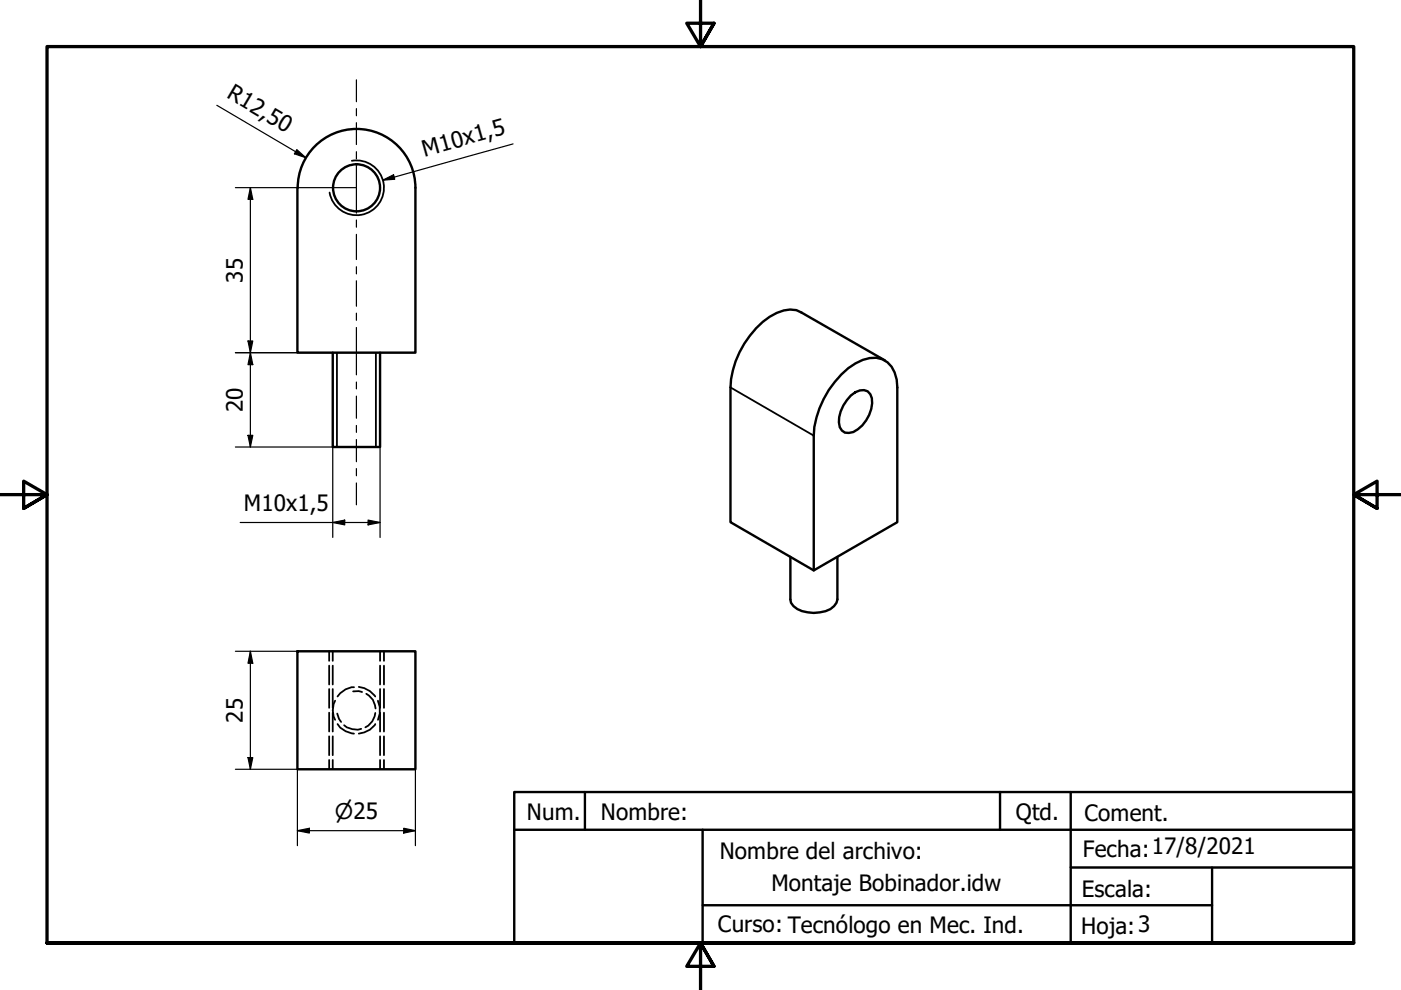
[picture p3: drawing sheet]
<svg xmlns="http://www.w3.org/2000/svg" width="297mm" height="210mm" viewBox="0 0 297 210" stroke-linecap="round" stroke-linejoin="round" font-family="sans-serif">
<!-- layer: Visible (ISO) -->
<g fill="none" stroke="#000" stroke-width=".51">
<path d="M63.1 39.8v35h25v-35a12.5 12.5 0 0 0-12.5-12.5 12.5 12.5 0 0 0-12.5 12.5M70.5 74.8v20h10.1v-20M187.6 76.4l-17.7-10.1a5.4 5.4 0 0 0-5.2 0 19.1 19.1 0 0 0-9.8 15.8v28.6l17.6 10.2 17.7-10.2v-28.6a6.2 6.2 0 0 0-3.1-5.9 6.6 6.6 0 0 0-5.7 .9 19.6 19.6 0 0 0-8.9 15.3v28.5M180.4 83.9a3.1 3.1 0 0 1 3.6-.9 3.4 3.4 0 0 1 .7 3.7 7.7 7.7 0 0 1-3.8 4.9 2.04 2.04 0 0 1-2.1-.1 2.04 2.04 0 0 1-.9-1.9 7.9 7.9 0 0 1 2.5-5.7zM167.6 118.1v9a3 3 0 0 0 2.5 2.5 8.1 8.1 0 0 0 6-.5l.7-.6 .6-.7 .1-.7v-9M63.1 138.1h25v25h-25z"/>
<circle cx="75.6" cy="39.8" r="5"/>
</g>
<!-- layer: Visible Narrow (ISO) -->
<path d="M74.6 34.1a5.8 5.8 0 0 1 6.7 4.7 5.8 5.8 0 0 1-4.7 6.7 5.8 5.8 0 0 1-6.7-4.7M71.4 74.8v20M79.7 74.8v20M154.9 82.1l17.6 10.3" fill="none" stroke="#000" stroke-width=".38"/>
<!-- layer: Hidden (ISO) -->
<g fill="none" stroke="#000" stroke-width=".38">
<path d="M69.8 138.1v2M70.5 138.1v2M80.6 138.1v2M81.4 138.1v2M69.8 141.1v4M69.8 146.1v4M69.8 151.1v4M69.8 156.1v4M70.5 141.1v4M70.5 146.1v4M70.5 151.1v4M70.5 156.1v4"/>
<path d="M71.1 148.6a4.3 4.3 0 0 0 0 4M71.5 151.3l.4 1.1 .4 .7M71.6 153.5a4.7 4.7 0 0 0 3.5 2M73 153.8a4 4 0 0 0 3.6 .7M74.9 146.6l1.2-.1 .7 .2M75.1 145.7a4.3 4.3 0 0 0-3.5 2M76.1 145.6a4.9 4.9 0 0 1 3.5 2.1M77.7 147.1a3.6 3.6 0 0 1 1.9 3.1M79.6 153.5a4.4 4.4 0 0 1-3.5 2M79.6 151.2a3.8 3.8 0 0 1-2.1 3M80.1 148.6a5 5 0 0 1 0 4M80.6 141.1v4"/>
<path d="M80.6 146.1v4M80.6 151.1v4M80.6 156.1v4M81.4 141.1v4M81.4 146.1v4M81.4 151.1v4M81.4 156.1v4M69.8 161.1v2M70.5 161.1v2M80.6 161.1v2M81.4 161.1v2"/>
</g>
<!-- layer: Border (ISO) -->
<path d="M148.5 -.1v10l-2.9-5h5.8l-2.9 5 2.9-5M0 104.9h10l-5-2.9v5.8l5-2.9-5 2.9M297 104.9h-10l5-2.9v5.8l-5-2.9 5 2.9M10 199.9v-190h277v190h-277h277M151.4 204.9l-2.9-5 2.9 5h-5.8l2.9-5v10" fill="none" stroke="#000" stroke-width=".7"/>
<!-- layer: Title (ISO) -->
<path d="M109 167.9h178v32h-178zM109 175.9h178M124 167.9v8M149 175.9v24M212 167.9v8M227 167.9v32M149 191.9h108M227 183.9h60M257 183.9v16" fill="none" stroke="#000" stroke-width=".51"/>
<!-- layer: Dimension (ISO) -->
<g fill="none" stroke="#000" stroke-width=".25">
<path d="M46 22.3l18.8 11.1M49.9 39.8h25.5M53.1 39.8l.5 2.5h-1zM53.1 39.8v55M62.9 31.7l1.9 1.7-2.4-.8zM81.2 38.2l2.2-1.1 .3 .9zM108.8 30.5l-27.6 7.7M49.9 74.8h13.2M52.6 72.3h1l-.5 2.5zM53.1 74.8l.5 2.5h-1zM49.9 94.8h20.6v19.2M52.6 92.3h1l-.5 2.5z"/>
<path d="M80.6 94.8v19.2M50.9 110.8h29.7M70.5 110.8l2.6-.5v1zM78 110.3l2.6 .5-2.6 .5zM49.9 138.1h13.2M53.1 138.1l.5 2.5h-1zM53.1 138.1v25M49.9 163.1h13.2v16.2M52.6 160.6h1l-.5 2.5zM63.1 176.1l2.5-.5v1zM63.1 176.1h25M85.6 175.6l2.5 .5-2.5 .5z"/>
<path d="M88.1 163.1v16.2"/>
</g>
<g fill="#000">
<path d="M62.9 31.7l1.9 1.7-2.4-.8z" fill-rule="evenodd"/>
<path d="M81.2 38.2l2.2-1.1 .3 .9z" fill-rule="evenodd"/>
<path d="M53.1 39.8l.5 2.5h-1z" fill-rule="evenodd"/>
<path d="M52.6 72.3h1l-.5 2.5z" fill-rule="evenodd"/>
<path d="M53.1 74.8l.5 2.5h-1z" fill-rule="evenodd"/>
<path d="M52.6 92.3h1l-.5 2.5z" fill-rule="evenodd"/>
<path d="M70.5 110.8l2.6-.5v1z" fill-rule="evenodd"/>
<path d="M78 110.3l2.6 .5-2.6 .5z" fill-rule="evenodd"/>
<path d="M53.1 138.1l.5 2.5h-1z" fill-rule="evenodd"/>
<path d="M52.6 160.6h1l-.5 2.5z" fill-rule="evenodd"/>
<path d="M63.1 176.1l2.5-.5v1z" fill-rule="evenodd"/>
<path d="M85.6 175.6l2.5 .5-2.5 .5z" fill-rule="evenodd"/>
</g>
<!-- layer: Centerline (ISO) -->
<g fill="none" stroke="#000" stroke-width=".25">
<path d="M75.6 16.9v4.7M75.6 23v1.5M75.6 26v4.6M75.6 32.2v1.5M75.6 35.2v10M75.6 46.6v1.6M75.6 49.7v5.3M75.6 56.6v1.5M75.6 59.5v5.4M75.6 66.4v1.5M75.6 69.4v10.1M75.6 81v1.5"/>
<path d="M75.6 84v4.7M75.6 90.2v1.5M75.6 93.2v4.7M75.6 99.3v1.6M75.6 102.4v4.6"/>
</g>
<g font-size="4.8">
<text x="47.9" y="20.6" transform="rotate(31 47.9 20.6)">R12,50</text>
<text x="90" y="33.2" transform="rotate(-16 90 33.2)">M10x1,5</text>
<text x="51.5" y="59.9" transform="rotate(-90 51.5 59.9)">35</text>
<text x="51.5" y="87.4" transform="rotate(-90 51.5 87.4)">20</text>
<text x="51.7" y="108.4">M10x1,5</text>
<text x="51.5" y="153.3" transform="rotate(-90 51.5 153.3)">25</text>
<text x="111.7" y="173.8">Num.</text>
<text x="127.4" y="174">Nombre:</text>
<text x="215.4" y="174">Qtd.</text>
<text x="229.9" y="174">Coment.</text>
<text x="152.6" y="182">Nombre del archivo:</text>
<text x="229.6" y="181.6">Fecha:17/8/2021</text>
<text x="163.6" y="188.9">Montaje Bobinador.idw</text>
<text x="229.4" y="190.2">Escala:</text>
<text x="152.2" y="197.6">Curso: Tecnólogo en Mec. Ind.</text>
<text x="229.2" y="198">Hoja:3</text>
</g>
<text font-size="4.6" x="71" y="173.7">⌀25</text>
</svg>
